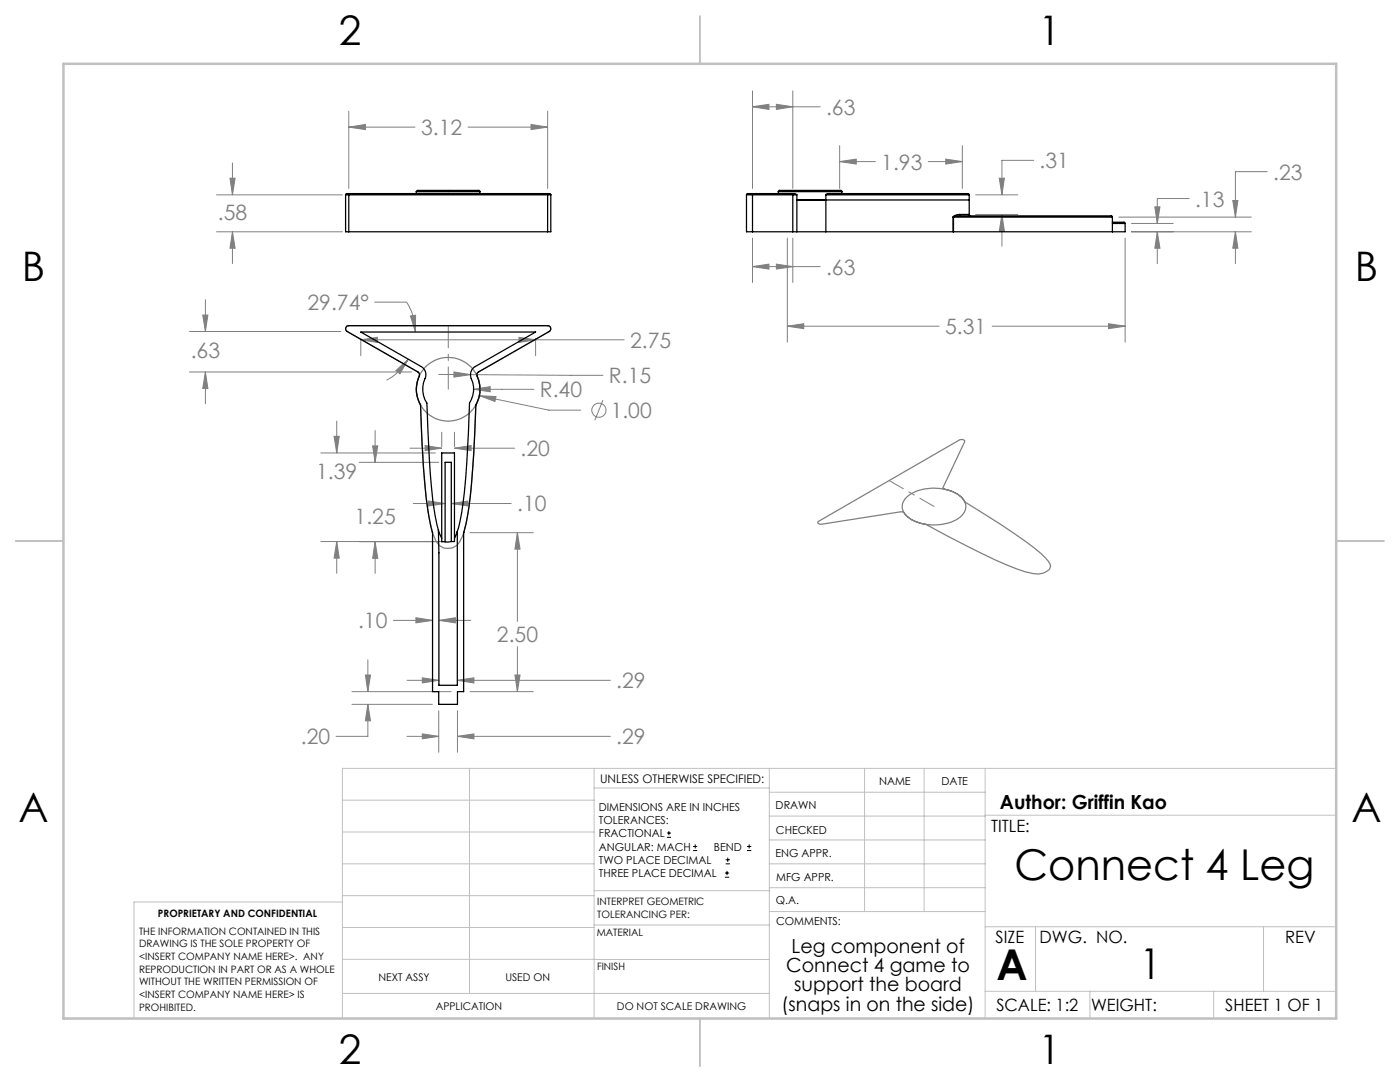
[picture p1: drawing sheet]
<svg xmlns="http://www.w3.org/2000/svg" width="279mm" height="216mm" viewBox="0 0 279 216" stroke-linecap="round" stroke-linejoin="round" font-family="sans-serif">
<g fill="none" stroke="#808080" stroke-width=".2">
<path d="M150.2 18.1v19.5M158.2 18.1v19.5M43.2 38.9h25.1M45.9 35.6h1l-.5 3.3zM46.4 32.5v6.4M69.6 25.4l3.3-.6v1.1zM69.6 22.2v15.4M69.6 25.4h13.2M93.4 25.4h15.9M106 24.8l3.3 .6-3.3 .5zM109.3 22.2v15.4M150.2 21.3l3.3-.5v1z"/>
<path d="M150.2 21.3h13.5M154.9 20.8l3.3 .5-3.3 .5zM167.6 32.2l3.3-.4v.9zM167.6 29.1v8.5M167.6 32.2h7.1M185.2 32.2h6.9M188.7 31.8l3.4 .4-3.4 .5zM192.1 29.1v8.5M194.7 38.9h8.4M199.4 35.6h1l-.4 3.3zM206.3 32h-6.3v6.9M237.3 39.6h-6.3v5"/>
<path d="M252.9 34.3h-6.3v9M41 59.8v6.3M43.2 46.2h25.1M46.4 46.2l.5 3.3h-1zM46.4 46.2v6.4M150.2 53.2l3.3-.5v1zM150.2 47.5v8.9M150.2 53.2h13.5M154.9 52.7l3.3 .5-3.3 .5zM157.1 47.5v20.8M158.2 47.5v8.9M194.7 42.8h8.4"/>
<path d="M200 42.8l.4 3.3h-1zM200 42.8v6.3M223.3 43.3h26.4M224.5 47.5v20.8M225.8 46.2h23.9M225.8 44.6h8.3M230.5 41.3h1l-.5 3.3zM231 46.2l.5 3.3h-1zM231 46.2v6.4M246 40h1.1l-.5 3.3zM246.6 46.2l.5 3.3h-1.1zM246.6 46.2v6.4"/>
<path d="M37.8 74.2h44.3M37.8 66.1h30.2M40.5 62.9h1l-.5 3.2zM41 74.2l.5 3.3h-1zM41 74.2v6.4M72 67.8l3.3-.5v1zM72 67.5v3.5M72 67.8h52.6M74.8 60.3h6.3a11 11 0 0 1 1.8 6M79 73.9l2.5-2.3-1.7 3zM81.5 71.6l-1.1 1.6a10.9 10.9 0 0 1-3.2 2.7M81.9 63l1-.1v3.4z"/>
<path d="M87.6 74.7l6.3 .1M90.6 74.2l3.3 .6-3.3 .4zM93.9 74.8l26.4 .1M94.5 77.7l3.3-.5v1zM94.5 77.7h12M95.7 79l3.3 .1-.2 1zM95.7 79l13.8 2.8h6.4M103.6 67.3l3.3 .5-3.3 .5zM106.9 67.5v3.5M120.3 79.8l-1.6 4.1M157.1 65.1l3.3-.5v1zM157.1 65.1h30.3"/>
<path d="M198 65.1h26.5M221.2 64.6l3.3 .5-3.3 .5zM64 90.4h22.9M66.7 87.1h1l-.5 3.3zM67.2 84v6.4M71.7 92.3h15.9M74.4 89h1l-.5 3.3zM74.9 85.9v6.4M81.8 89.4h6.4M84.8 88.9l3.4 .5-3.4 .5zM85.5 100l3.3 .5-3.3 .5zM88.2 86.3v2.8"/>
<path d="M90.7 89.4l3.3-.5v1zM90.7 86.3v2.8M90.7 89.4h12M64 108.1h24.8M67.2 108.1l.5 3.3h-1zM67.2 108.1v6.3M74.9 108.1l.5 3.3h-1zM74.9 108.1v6.3M82.5 100.5h6.3M90.1 100.5l3.3-.5v1zM90.1 100.5h11.9M93.8 106.3h12.6"/>
<path d="M103.3 106.3l.5 3.3h-1zM103.3 106.3v17.7M70.2 138h19.8M72.9 134.7h1l-.5 3.3zM73.4 131.7v6.3M78.5 123.8h7.8M81.2 135.7h6.4M83 123.3l3.3 .5-3.3 .5zM84.3 135.3l3.3 .4-3.3 .6zM87.6 123.8l3.3-.5v1zM87.6 123.8h6.3M91.3 135.7l3.3-.4v1z"/>
<path d="M91.3 135.7h30.5M93.8 138h12.6M102.8 134.7h1l-.5 3.3zM103.3 129v9M70.2 140.5h16.1M73.4 140.5l.5 3.3h-1zM73.4 140.5v6.4h-6.3M81.2 146.9h6.4M84.3 146.4l3.3 .5-3.3 .5zM87.6 141.8v8.3M91.3 146.9l3.3-.5v1zM91.3 141.8v8.3"/>
<path d="M91.3 146.9h30.5"/>
<circle cx="119.5" cy="81.9" r="1.41"/>
</g>
<g fill="none" stroke="#000" stroke-width=".2">
<path d="M133.1 167.1h.8M133.1 166.2h.8M133.5 165.8v.9M138.3 169.7h.8M138.3 168.9h.8M138.7 168.5v.8M144.7 175h.8M144.7 174.2h.8M144.8 172.4h.9M144.8 171.6h.9M145.1 173.8v.8M145.2 171.1v.9"/>
<path d="M149.1 169.7h.8M149.1 168.9h.8M149.5 168.5v.8"/>
</g>
<g fill="none" stroke="#808080" stroke-width=".25">
<path d="M69.1 65.2l.4-.2h39.9a.63 .63 0 0 1 .5 .5 .63 .63 0 0 1-.3 .6l-14.1 8.1a.59 .59 0 0 0-.3 .8 6.4 6.4 0 0 1-.2 5.8 155.7 155.7 0 0 1-1.9 23.4 8.7 8.7 0 0 1-1.9 4.6 2.76 2.76 0 0 1-4.2-.8 28.1 28.1 0 0 1-1.9-8.7 252.1 252.1 0 0 1-1.2-18.5 6.5 6.5 0 0 1-.2-6l-.1-.3-.2-.3-14.1-8.1a.62 .62 0 0 1-.2-.9zM180.7 99.5a8.7 8.7 0 0 1 8.2-1.8 4.7 4.7 0 0 1 3.8 3.1 3.4 3.4 0 0 1-2.5 3.2 9.4 9.4 0 0 1-9.3-1.1 2.42 2.42 0 0 1-.2-3.4zM163.3 104.1l28.2-16.3 .7-.1 .3 .2v.3l-4.3 9a.36 .36 0 0 0 .4 .4 5.3 5.3 0 0 1 3.9 2.5l7.3 4.6a61.6 61.6 0 0 1 8.8 6.6l1 1.3 .1 .5a2.85 2.85 0 0 1-3.6 1.3 39.9 39.9 0 0 1-10.2-4l-11.2-5.8a6.9 6.9 0 0 1-4.5-2.4l-.5-.1-15.7 2.5h-.5a.29 .29 0 0 1-.2-.2 .29 .29 0 0 1 0-.3z"/>
<circle cx="89.5" cy="77.7" r="6.4"/>
</g>
<g fill="none" stroke="#c0c0c0" stroke-width=".2">
<path d="M68.3 159.7h50.3M93.7 153.3v44.9M118.6 153.3v49.9M118.6 157.2h34.9M153.5 153.3v49.9M153.5 158.1h43.1M172.5 153.3v28.6M184.4 153.3v28.6M196.6 153.3v49.9M266.7 153.3h-198.4v49.9M68.3 178.7h50.3M68.3 172.4h50.3"/>
<path d="M68.3 166h50.3M68.3 180h-41.6v23.2M118.6 177.7h35M153.5 167.6h43.1M153.5 162.8h43.1M153.5 172.4h43.1M153.5 177.1h43.1M196.6 162.7h70.1M68.3 198.2h85.2M68.3 191.4l85.2 .1M68.3 185.1h50.3M118.6 184.6h35"/>
<path d="M153.6 181.9h43M196.6 197.8h70.1M196.6 184.9h70.1M206.7 184.9v12.9M217.5 197.8v5.4M242.2 197.8v5.4M252.2 184.9v12.9"/>
</g>
<path d="M139.7 3.2v9.5M3.1 107.9h9.6M266.7 107.9h9.5M139.7 203.2v9.6" fill="none" stroke="#c0c0c0" stroke-width=".25"/>
<path d="M12.7 12.7h254v190.5h-254z" fill="none" stroke="#c0c0c0" stroke-width=".5"/>
<path d="M89.5 65v12.7" fill="none" stroke="#808080" stroke-width=".2" stroke-dasharray="15.2 1.3 1.3 1.3" stroke-dashoffset="10.8"/>
<path d="M177.4 95.9l9 5.2" fill="none" stroke="#808080" stroke-width=".2" stroke-dasharray="15.2 1.3 1.3 1.3" stroke-dashoffset="12"/>
<path d="M106 24.8l3.3 .6-3.3 .5zM69.6 25.4l3.3-.6v1.1zM45.9 35.6h1l-.5 3.3zM46.4 46.2l.5 3.3h-1zM91.3 146.9l3.3-.5v1zM84.3 146.4l3.3 .5-3.3 .5zM72.9 134.7h1l-.5 3.3zM73.4 140.5l.5 3.3h-1zM91.3 135.7l3.3-.4v1zM84.3 135.3l3.3 .4-3.3 .6zM103.3 106.3l.5 3.3h-1zM102.8 134.7h1l-.5 3.3zM90.1 100.5l3.3-.5v1zM85.5 100l3.3 .5-3.3 .5zM84.8 88.9l3.4 .5-3.4 .5zM90.7 89.4l3.3-.5v1zM66.7 87.1h1l-.5 3.3zM67.2 108.1l.5 3.3h-1zM74.4 89h1l-.5 3.3zM74.9 108.1l.5 3.3h-1zM95.7 79l3.1 1.1 .2-1zM87.6 123.8l3.3-.5v1zM83 123.3l3.3 .5-3.3 .5zM103.6 67.3l3.3 .5-3.3 .5zM72 67.8l3.3-.5v1zM41 74.2l.5 3.3h-1zM40.5 62.9h1l-.5 3.2zM79 73.9l2.5-2.3-1.7 3zM81.9 63l1-.1v3.4zM94.5 77.7l3.3 .5v-1zM90.6 74.2v1l3.3-.4zM230.5 41.3h1l-.5 3.3zM231 46.2l.5 3.3h-1zM246.6 46.2l.5 3.3h-1.1zM246 40h1.1l-.5 3.3zM221.2 64.6l3.3 .5-3.3 .5zM157.1 65.1l3.3-.5v1zM150.2 53.2l3.3-.5v1zM154.9 52.7l3.3 .5-3.3 .5zM154.9 20.8l3.3 .5-3.3 .5zM150.2 21.3l3.3-.5v1zM200 42.8l.4 3.3h-1zM199.4 35.6h1l-.4 3.3zM188.7 31.8l3.4 .4-3.4 .5zM167.6 32.2l3.3-.4v.9z" fill="#808080"/>
<g fill="none" stroke="#000" stroke-width=".25">
<path d="M69 38.9v7.3h.6M69 38.9h.6M69.6 38.6h-.5l-.1 .3M69.6 38.6v.3M69.6 38.9v7.3M69.6 38.9h39.7M69.6 38.6h39.7M83.1 38.2l.2-.2h12.3l.2 .2M83.1 38.2h12.7M83.1 38.2v.4M95.8 38.2v.4M109.3 38.6h.4l.2 .3"/>
<path d="M109.3 38.6v.3M109.3 38.9h.6M109.3 38.9v7.3M109.9 38.9v7.3h-.6M149 38.9h1.2M149 38.9v7.3h1.2M149.9 38.6a.7 .7 0 0 0-.9 .3M149.9 38.6l.3 .3M149.9 38.6h8.1M150.2 38.9h8M150.2 38.9v7.3M155.3 38.2l.2-.2h12.4l.1 .2"/>
<path d="M155.3 38.2h12.7M155.3 38.2v.4M158 38.6l.2 .3M158 38.6h.7l.3 .3M158.2 38.9h.8M158.2 38.9v7.3M159 39.9h5.8zM159 38.9v7.3M164.8 38.9l.4-.3h28.1l.1 .3M164.8 39.9h28.6M164.8 38.9h28.6M164.8 38.9v7.3"/>
<path d="M168 38.2v.4M193.4 38.9v3.9M69.6 46.2h39.7M150.2 46.2h8M158.2 46.2h.8M159 46.2h5.8M164.8 46.2h25.4M190.2 43.3h.1M190.2 46.2h.1M190.2 43.3v2.9M190.3 43.3v2.9M190.3 43.3h31.7"/>
<path d="M191.5 42.8l-.8 .1-.5 .4M191.5 42.8l.1 .3M191.5 42.8h1.9M191.6 43.1h-.8l-.5 .2M191.6 43.1h30.3l.1 .2M193.4 42.8l.3 .3M222 44.3h2.4l.1 .3M222 43.3v2.9M222 44.6h2.5M224.5 44.6v1.6h-34.2M69.2 65.1l.4-.1h39.7a.63 .63 0 0 1 .6 .4 .63 .63 0 0 1-.3 .7l-14.1 8.1a.59 .59 0 0 0-.3 .8 6.5 6.5 0 0 1-.2 5.8l-.2 5.2a129.1 129.1 0 0 1-1.8 18.4l-.5 1.8v31.8h-1.2v2.5h-3.7v-2.5h-1.3v-31.7a50.4 50.4 0 0 1-1.6-11.2l-.8-14.3a7.2 7.2 0 0 1-.2-6.1l-.3-.5-14.1-8.1-.3-.4zM87.5 105.8a67.7 67.7 0 0 1-1.8-14.1l-.5-11.3a5.2 5.2 0 0 1-.3-5.2v-1l-.6-.9-12.3-7h34.9l-12 6.8a1.89 1.89 0 0 0-.8 2.5 5 5 0 0 1-.4 4.8 147 147 0 0 1-1.9 23.8l-.5 1.8"/>
<path d="M87.5 105.8l.7 1.6M87.5 105.8l.1 30.9h3.7v-30.7M90.1 108.1h-1.3M90.1 108.1h.6v-17.7h-2.5v17.7h.6M90.1 108.1v-15.8h-1.3v15.8M91.3 106l-.6 1.4"/>
</g>
<g font-size="8.5">
<text x="202.5" y="175.5">Connect 4 Leg</text>
<text x="198.9" y="195.5">A</text>
<text x="227.5" y="195.4">1</text>
</g>
<g font-size="8.1">
<text x="67.6" y="8.9">2</text>
<text x="207.3" y="8.9">1</text>
<text x="4.4" y="56.2">B</text>
<text x="270.4" y="56.2">B</text>
<text x="3.7" y="164.1">A</text>
<text x="269.7" y="164.1">A</text>
<text x="67.6" y="212.4">2</text>
<text x="207.3" y="212.4">1</text>
</g>
<g font-size="4.2" fill="#808080">
<text x="164.9" y="22.9">.63</text>
<text x="84" y="26.9">3.12</text>
<text x="175.9" y="33.8">1.93</text>
<text x="207.5" y="33.6">.31</text>
<text x="254.1" y="35.8">.23</text>
<text x="238.5" y="41.2">.13</text>
<text x="43.5" y="43.8">.58</text>
<text x="164.9" y="54.8">.63</text>
<text x="61.4" y="61.9">29.74°</text>
<text x="38.1" y="71.4">.63</text>
<text x="125.8" y="69.4">2.75</text>
<text x="188.6" y="66.7">5.31</text>
<text x="121.5" y="76.5">R.15</text>
<text x="107.7" y="79.3">R.40</text>
<text x="121.9" y="83.4">1.00</text>
<text x="63.1" y="95.6">1.39</text>
<text x="103.9" y="91">.20</text>
<text x="70.8" y="104.5">1.25</text>
<text x="103.2" y="102.1">.10</text>
<text x="71.5" y="125.4">.10</text>
<text x="99.2" y="128.1">2.50</text>
<text x="123" y="137.3">.29</text>
<text x="60.1" y="148.5">.20</text>
<text x="123" y="148.5">.29</text>
</g>
<g font-size="3.9">
<text x="199.6" y="161.5">Author: Griffin Kao</text>
<text x="158" y="190.1">Leg component of</text>
<text x="156.9" y="194">Connect 4 game to</text>
<text x="158.5" y="197.8">support the board</text>
<text x="156" y="201.7">(snaps in on the side)</text>
</g>
<g font-size="3.4">
<text x="197.8" y="166">TITLE:</text>
<text x="198.7" y="188.1">SIZE</text>
<text x="207.5" y="188.1">DWG. NO.</text>
<text x="256.5" y="188.2">REV</text>
<text x="198.8" y="201.7">SCALE: 1:2</text>
<text x="217.7" y="201.8">WEIGHT:</text>
<text x="244.5" y="201.7">SHEET 1 OF 1</text>
</g>
<text font-size="2.4" x="119.8" y="156.2">UNLESS OTHERWISE SPECIFIED:</text>
<g font-size="2.2">
<text x="119.5" y="161.8">DIMENSIONS ARE IN INCHES</text>
<text x="154.8" y="161.4">DRAWN</text>
<text x="175.4" y="156.6">NAME</text>
<text x="187.9" y="156.7">DATE</text>
<text x="119.5" y="164.4">TOLERANCES:</text>
<text x="119.5" y="167.1">FRACTIONAL</text>
<text x="154.9" y="166.3">CHECKED</text>
<text x="119.5" y="169.7">ANGULAR: MACH</text>
<text x="119.5" y="172.4">TWO PLACE DECIMAL</text>
<text x="142.5" y="169.7">BEND</text>
<text x="154.8" y="171">ENG APPR.</text>
<text x="119.5" y="175">THREE PLACE DECIMAL</text>
<text x="154.9" y="175.7">MFG APPR.</text>
<text x="154.9" y="180.4">Q.A.</text>
<text x="154.9" y="184.6">COMMENTS:</text>
</g>
<g font-size="2.1">
<text x="75.5" y="195.7">NEXT ASSY</text>
<text x="100.9" y="195.7">USED ON</text>
<text x="86.9" y="201.5">APPLICATION</text>
<text x="123.1" y="201.6">DO NOT SCALE DRAWING</text>
</g>
<g font-size="2">
<text x="31.5" y="182.9">PROPRIETARY AND CONFIDENTIAL</text>
<text x="119.2" y="180.6">INTERPRET GEOMETRIC</text>
<text x="119.2" y="183.1">TOLERANCING PER:</text>
<text x="27.8" y="186.5">THE INFORMATION CONTAINED IN THIS</text>
<text x="27.8" y="189">DRAWING IS THE SOLE PROPERTY OF</text>
<text x="27.8" y="191.6">&lt;INSERT COMPANY NAME HERE&gt;. ANY</text>
<text x="119.1" y="186.7">MATERIAL</text>
<text x="27.8" y="194.1">REPRODUCTION IN PART OR AS A WHOLE</text>
<text x="27.8" y="196.6">WITHOUT THE WRITTEN PERMISSION OF</text>
<text x="119.1" y="193.5">FINISH</text>
<text x="27.8" y="199.1">&lt;INSERT COMPANY NAME HERE&gt; IS</text>
<text x="27.8" y="201.7">PROHIBITED.</text>
</g>
</svg>
